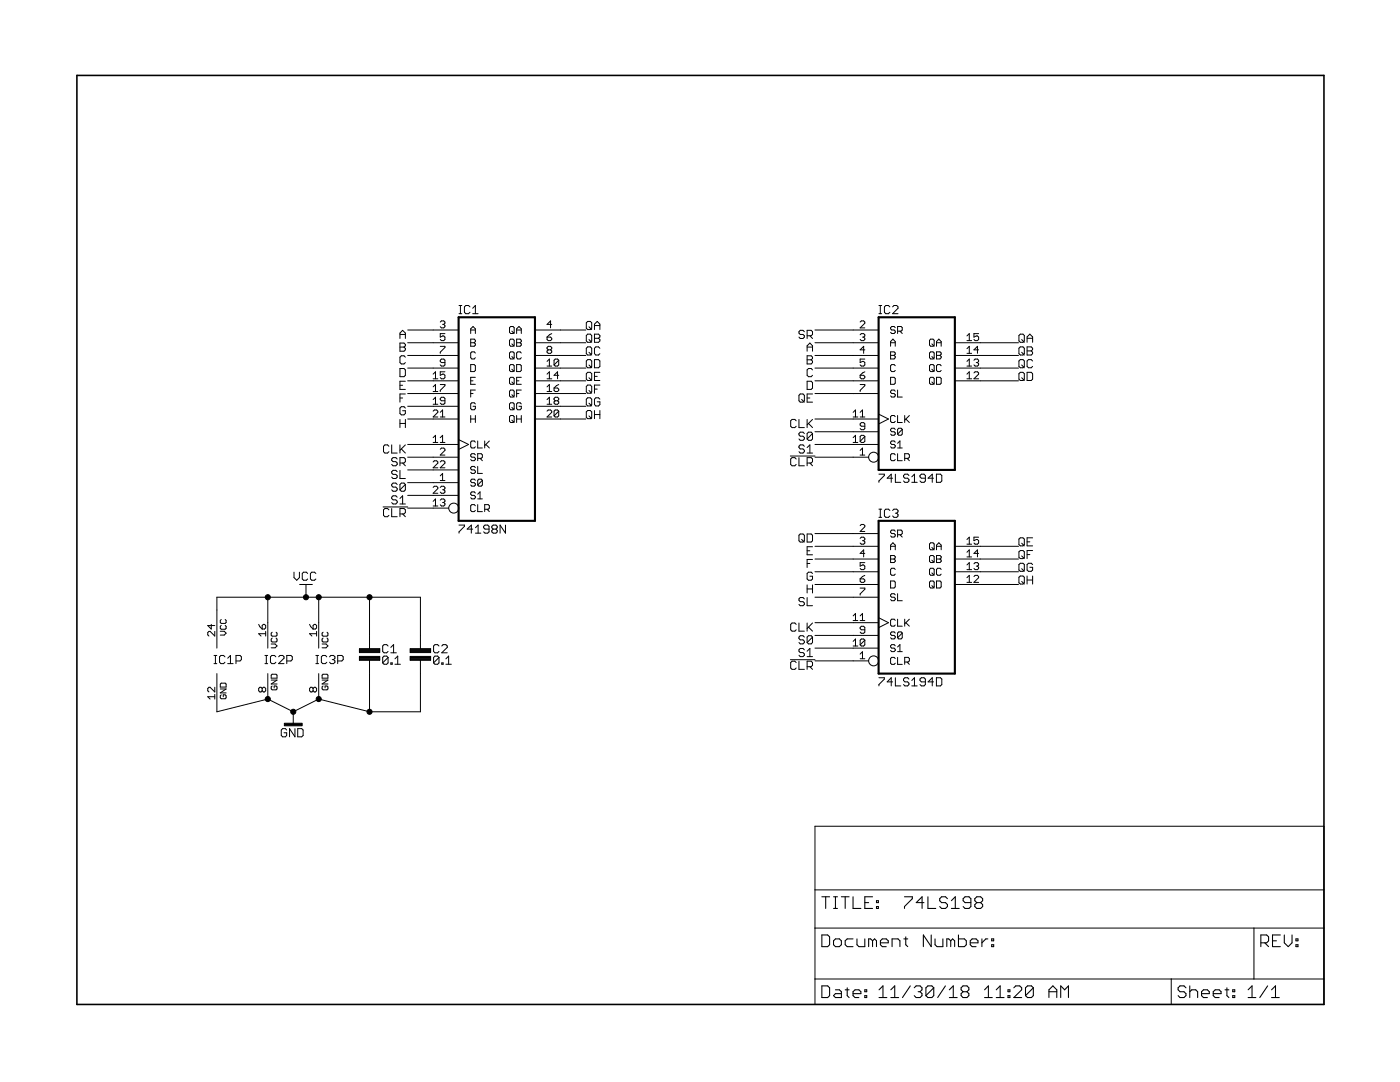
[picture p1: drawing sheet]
<?xml version="1.0" encoding="utf-8"?>
<!DOCTYPE eagle SYSTEM "eagle.dtd">
<eagle version="7.7.0">
<drawing>
<settings>
<setting alwaysvectorfont="yes"/>
<setting verticaltext="up"/>
</settings>
<grid distance="0.1" unitdist="inch" unit="inch" style="lines" multiple="1" display="no" altdistance="0.01" altunitdist="inch" altunit="inch"/>
<schematic xreflabel="%F%N/%S.%C%R" xrefpart="/%S.%C%R">
<libraries>
<library name="frames">
<symbols>
<symbol name="LETTER_L">
<frame x1="0" y1="0" x2="248.92" y2="185.42" columns="12" rows="17" layer="94" border-left="no" border-top="no" border-right="no" border-bottom="no"/>
</symbol>
<symbol name="DOCFIELD">
<wire x1="0" y1="0" x2="71.12" y2="0" width="0.1016" layer="94"/>
<wire x1="101.6" y1="15.24" x2="87.63" y2="15.24" width="0.1016" layer="94"/>
<wire x1="0" y1="0" x2="0" y2="5.08" width="0.1016" layer="94"/>
<wire x1="0" y1="5.08" x2="71.12" y2="5.08" width="0.1016" layer="94"/>
<wire x1="0" y1="5.08" x2="0" y2="15.24" width="0.1016" layer="94"/>
<wire x1="101.6" y1="15.24" x2="101.6" y2="5.08" width="0.1016" layer="94"/>
<wire x1="71.12" y1="5.08" x2="71.12" y2="0" width="0.1016" layer="94"/>
<wire x1="71.12" y1="5.08" x2="87.63" y2="5.08" width="0.1016" layer="94"/>
<wire x1="71.12" y1="0" x2="101.6" y2="0" width="0.1016" layer="94"/>
<wire x1="87.63" y1="15.24" x2="87.63" y2="5.08" width="0.1016" layer="94"/>
<wire x1="87.63" y1="15.24" x2="0" y2="15.24" width="0.1016" layer="94"/>
<wire x1="87.63" y1="5.08" x2="101.6" y2="5.08" width="0.1016" layer="94"/>
<wire x1="101.6" y1="5.08" x2="101.6" y2="0" width="0.1016" layer="94"/>
<wire x1="0" y1="15.24" x2="0" y2="22.86" width="0.1016" layer="94"/>
<wire x1="101.6" y1="35.56" x2="0" y2="35.56" width="0.1016" layer="94"/>
<wire x1="101.6" y1="35.56" x2="101.6" y2="22.86" width="0.1016" layer="94"/>
<wire x1="0" y1="22.86" x2="101.6" y2="22.86" width="0.1016" layer="94"/>
<wire x1="0" y1="22.86" x2="0" y2="35.56" width="0.1016" layer="94"/>
<wire x1="101.6" y1="22.86" x2="101.6" y2="15.24" width="0.1016" layer="94"/>
<text x="1.27" y="1.27" size="2.54" layer="94">Date:</text>
<text x="12.7" y="1.27" size="2.54" layer="94">&gt;LAST_DATE_TIME</text>
<text x="72.39" y="1.27" size="2.54" layer="94">Sheet:</text>
<text x="86.36" y="1.27" size="2.54" layer="94">&gt;SHEET</text>
<text x="88.9" y="11.43" size="2.54" layer="94">REV:</text>
<text x="1.27" y="19.05" size="2.54" layer="94">TITLE:</text>
<text x="1.27" y="11.43" size="2.54" layer="94">Document Number:</text>
<text x="17.78" y="19.05" size="2.54" layer="94">&gt;DRAWING_NAME</text>
</symbol>
</symbols>
<devicesets>
<deviceset name="LETTER_L" prefix="FRAME" uservalue="yes">
<gates>
<gate name="G$1" symbol="LETTER_L" x="0" y="0"/>
<gate name="G$2" symbol="DOCFIELD" x="147.32" y="0" addlevel="must"/>
</gates>
<devices>
<device name="">
<technologies>
<technology name=""/>
</technologies>
</device>
</devices>
</deviceset>
</devicesets>
</library>
<library name="1_eagle_lib">
<symbols>
<symbol name="GND">
<pin name="GND" x="0" y="2.54" visible="off" length="short" direction="sup" rot="R270"/>
<text x="0" y="-0.762" size="1.778" layer="97" align="top-center">&gt;VALUE</text>
<rectangle x1="-1.778" y1="-0.254" x2="1.778" y2="0.254" layer="94"/>
</symbol>
<symbol name="VCC">
<pin name="VCC" x="0" y="-2.54" visible="off" length="short" direction="sup" rot="R90"/>
<text x="0" y="0.762" size="1.778" layer="96" align="bottom-center">&gt;VALUE</text>
<wire x1="-1.27" y1="0" x2="0" y2="0" width="0.1524" layer="94"/>
<wire x1="0" y1="0" x2="1.27" y2="0" width="0.1524" layer="94"/>
</symbol>
<symbol name="CAPACITOR_FAT">
<pin name="P$1" x="0" y="-2.54" visible="off" length="short" direction="pas" swaplevel="1" rot="R90"/>
<pin name="P$2" x="0" y="5.08" visible="off" length="short" direction="pas" swaplevel="1" rot="R270"/>
<polygon width="0.1524" layer="94">
<vertex x="-2.032" y="2.413"/>
<vertex x="2.032" y="2.413"/>
<vertex x="2.032" y="1.651"/>
<vertex x="-2.032" y="1.651"/>
</polygon>
<polygon width="0.1524" layer="94">
<vertex x="-2.032" y="0.889"/>
<vertex x="2.032" y="0.889"/>
<vertex x="2.032" y="0.127"/>
<vertex x="-2.032" y="0.127"/>
</polygon>
<wire x1="0" y1="2.54" x2="0" y2="2.413" width="0.1524" layer="94"/>
<wire x1="0" y1="0" x2="0" y2="0.127" width="0.1524" layer="94"/>
<text x="2.54" y="1.524" size="1.778" layer="95">&gt;NAME</text>
<text x="2.54" y="1.016" size="1.778" layer="96" align="top-left">&gt;VALUE</text>
</symbol>
<symbol name="74198">
<wire x1="-7.62" y1="-20.32" x2="7.62" y2="-20.32" width="0.4064" layer="94"/>
<wire x1="7.62" y1="-20.32" x2="7.62" y2="20.32" width="0.4064" layer="94"/>
<wire x1="7.62" y1="20.32" x2="-7.62" y2="20.32" width="0.4064" layer="94"/>
<wire x1="-7.62" y1="20.32" x2="-7.62" y2="-20.32" width="0.4064" layer="94"/>
<text x="-7.62" y="20.955" size="1.778" layer="95">&gt;NAME</text>
<text x="-7.62" y="-22.86" size="1.778" layer="96">&gt;VALUE</text>
<pin name="S0" x="-12.7" y="-12.7" length="middle" direction="in"/>
<pin name="SR" x="-12.7" y="-7.62" length="middle" direction="in"/>
<pin name="A" x="-12.7" y="17.78" length="middle" direction="in"/>
<pin name="QA" x="12.7" y="17.78" length="middle" direction="out" rot="R180"/>
<pin name="B" x="-12.7" y="15.24" length="middle" direction="in"/>
<pin name="QB" x="12.7" y="15.24" length="middle" direction="out" rot="R180"/>
<pin name="C" x="-12.7" y="12.7" length="middle" direction="in"/>
<pin name="QC" x="12.7" y="12.7" length="middle" direction="out" rot="R180"/>
<pin name="D" x="-12.7" y="10.16" length="middle" direction="in"/>
<pin name="QD" x="12.7" y="10.16" length="middle" direction="out" rot="R180"/>
<pin name="CLK" x="-12.7" y="-5.08" length="middle" direction="in" function="clk"/>
<pin name="CLR" x="-12.7" y="-17.78" length="middle" direction="in" function="dot"/>
<pin name="QE" x="12.7" y="7.62" length="middle" direction="out" rot="R180"/>
<pin name="E" x="-12.7" y="7.62" length="middle" direction="in"/>
<pin name="QF" x="12.7" y="5.08" length="middle" direction="out" rot="R180"/>
<pin name="F" x="-12.7" y="5.08" length="middle" direction="in"/>
<pin name="QG" x="12.7" y="2.54" length="middle" direction="out" rot="R180"/>
<pin name="G" x="-12.7" y="2.54" length="middle" direction="in"/>
<pin name="QH" x="12.7" y="0" length="middle" direction="out" rot="R180"/>
<pin name="H" x="-12.7" y="0" length="middle" direction="in"/>
<pin name="SL" x="-12.7" y="-10.16" length="middle" direction="in"/>
<pin name="S1" x="-12.7" y="-15.24" length="middle" direction="in"/>
</symbol>
<symbol name="PWRN-1">
<text x="-0.635" y="-0.635" size="1.778" layer="95">&gt;NAME</text>
<text x="1.905" y="-7.62" size="1.27" layer="95" rot="R90">GND</text>
<text x="1.905" y="5.08" size="1.27" layer="95" rot="R90">VCC</text>
<pin name="GND" x="0" y="-10.16" visible="pad" direction="pwr" rot="R90"/>
<pin name="VCC" x="0" y="10.16" visible="pad" direction="pwr" rot="R270"/>
</symbol>
<symbol name="74194">
<wire x1="-7.62" y1="-15.24" x2="7.62" y2="-15.24" width="0.4064" layer="94"/>
<wire x1="7.62" y1="-15.24" x2="7.62" y2="15.24" width="0.4064" layer="94"/>
<wire x1="7.62" y1="15.24" x2="-7.62" y2="15.24" width="0.4064" layer="94"/>
<wire x1="-7.62" y1="15.24" x2="-7.62" y2="-15.24" width="0.4064" layer="94"/>
<text x="-7.62" y="15.875" size="1.778" layer="95">&gt;NAME</text>
<text x="-7.62" y="-17.78" size="1.778" layer="96">&gt;VALUE</text>
<pin name="CLR" x="-12.7" y="-12.7" length="middle" direction="in" function="dot"/>
<pin name="SR" x="-12.7" y="12.7" length="middle" direction="in"/>
<pin name="A" x="-12.7" y="10.16" length="middle" direction="in"/>
<pin name="B" x="-12.7" y="7.62" length="middle" direction="in"/>
<pin name="C" x="-12.7" y="5.08" length="middle" direction="in"/>
<pin name="D" x="-12.7" y="2.54" length="middle" direction="in"/>
<pin name="SL" x="-12.7" y="0" length="middle" direction="in"/>
<pin name="S0" x="-12.7" y="-7.62" length="middle" direction="in"/>
<pin name="S1" x="-12.7" y="-10.16" length="middle" direction="in"/>
<pin name="CLK" x="-12.7" y="-5.08" length="middle" direction="in" function="clk"/>
<pin name="QD" x="12.7" y="2.54" length="middle" direction="out" rot="R180"/>
<pin name="QC" x="12.7" y="5.08" length="middle" direction="out" rot="R180"/>
<pin name="QB" x="12.7" y="7.62" length="middle" direction="out" rot="R180"/>
<pin name="QA" x="12.7" y="10.16" length="middle" direction="out" rot="R180"/>
</symbol>
<symbol name="PWRN">
<text x="-0.635" y="-0.635" size="1.778" layer="95">&gt;NAME</text>
<text x="1.905" y="-5.842" size="1.27" layer="95" rot="R90">GND</text>
<text x="1.905" y="2.54" size="1.27" layer="95" rot="R90">VCC</text>
<pin name="GND" x="0" y="-7.62" visible="pad" length="middle" direction="pwr" rot="R90"/>
<pin name="VCC" x="0" y="7.62" visible="pad" length="middle" direction="pwr" rot="R270"/>
</symbol>
</symbols>
<devicesets>
<deviceset name="GND" prefix="GND">
<gates>
<gate name="GND" symbol="GND" x="0" y="0"/>
</gates>
<devices>
<device name="">
<technologies>
<technology name=""/>
</technologies>
</device>
</devices>
</deviceset>
<deviceset name="VCC" prefix="VCC">
<gates>
<gate name="VCC" symbol="VCC" x="0" y="0"/>
</gates>
<devices>
<device name="">
<technologies>
<technology name=""/>
</technologies>
</device>
</devices>
</deviceset>
<deviceset name="CAPACITOR_SMD" prefix="C" uservalue="yes">
<gates>
<gate name="G$1" symbol="CAPACITOR_FAT" x="0" y="-2.54"/>
</gates>
<devices>
<device name="0603" package="0603">
<connects>
<connect gate="G$1" pin="P$1" pad="1"/>
<connect gate="G$1" pin="P$2" pad="2"/>
</connects>
<technologies>
<technology name=""/>
</technologies>
</device>
<device name="0805" package="0805">
<connects>
<connect gate="G$1" pin="P$1" pad="1"/>
<connect gate="G$1" pin="P$2" pad="2"/>
</connects>
<technologies>
<technology name=""/>
</technologies>
</device>
<device name="1206" package="1206">
<connects>
<connect gate="G$1" pin="P$1" pad="1"/>
<connect gate="G$1" pin="P$2" pad="2"/>
</connects>
<technologies>
<technology name=""/>
</technologies>
</device>
</devices>
</deviceset>
<deviceset name="74*198" prefix="U">
<gates>
<gate name="A" symbol="74198" x="20.32" y="0"/>
<gate name="P" symbol="PWRN-1" x="-5.08" y="0" addlevel="request"/>
</gates>
<devices>
<device name="N" package="DIP24W">
<connects>
<connect gate="A" pin="A" pad="3"/>
<connect gate="A" pin="B" pad="5"/>
<connect gate="A" pin="C" pad="7"/>
<connect gate="A" pin="CLK" pad="11"/>
<connect gate="A" pin="CLR" pad="13"/>
<connect gate="A" pin="D" pad="9"/>
<connect gate="A" pin="E" pad="15"/>
<connect gate="A" pin="F" pad="17"/>
<connect gate="A" pin="G" pad="19"/>
<connect gate="A" pin="H" pad="21"/>
<connect gate="A" pin="QA" pad="4"/>
<connect gate="A" pin="QB" pad="6"/>
<connect gate="A" pin="QC" pad="8"/>
<connect gate="A" pin="QD" pad="10"/>
<connect gate="A" pin="QE" pad="14"/>
<connect gate="A" pin="QF" pad="16"/>
<connect gate="A" pin="QG" pad="18"/>
<connect gate="A" pin="QH" pad="20"/>
<connect gate="A" pin="S0" pad="1"/>
<connect gate="A" pin="S1" pad="23"/>
<connect gate="A" pin="SL" pad="22"/>
<connect gate="A" pin="SR" pad="2"/>
<connect gate="P" pin="GND" pad="12"/>
<connect gate="P" pin="VCC" pad="24"/>
</connects>
<technologies>
<technology name=""/>
</technologies>
</device>
</devices>
</deviceset>
<deviceset name="74*194" prefix="IC">
<gates>
<gate name="A" symbol="74194" x="20.32" y="0"/>
<gate name="P" symbol="PWRN" x="-5.08" y="0" addlevel="request"/>
</gates>
<devices>
<device name="N" package="DIL16">
<connects>
<connect gate="A" pin="A" pad="3"/>
<connect gate="A" pin="B" pad="4"/>
<connect gate="A" pin="C" pad="5"/>
<connect gate="A" pin="CLK" pad="11"/>
<connect gate="A" pin="CLR" pad="1"/>
<connect gate="A" pin="D" pad="6"/>
<connect gate="A" pin="QA" pad="15"/>
<connect gate="A" pin="QB" pad="14"/>
<connect gate="A" pin="QC" pad="13"/>
<connect gate="A" pin="QD" pad="12"/>
<connect gate="A" pin="S0" pad="9"/>
<connect gate="A" pin="S1" pad="10"/>
<connect gate="A" pin="SL" pad="7"/>
<connect gate="A" pin="SR" pad="2"/>
<connect gate="P" pin="GND" pad="8"/>
<connect gate="P" pin="VCC" pad="16"/>
</connects>
<technologies>
<technology name="AC"/>
<technology name="ACT"/>
<technology name="HC"/>
<technology name="HCT"/>
<technology name="LS"/>
<technology name="S"/>
</technologies>
</device>
<device name="D" package="SO16">
<connects>
<connect gate="A" pin="A" pad="3"/>
<connect gate="A" pin="B" pad="4"/>
<connect gate="A" pin="C" pad="5"/>
<connect gate="A" pin="CLK" pad="11"/>
<connect gate="A" pin="CLR" pad="1"/>
<connect gate="A" pin="D" pad="6"/>
<connect gate="A" pin="QA" pad="15"/>
<connect gate="A" pin="QB" pad="14"/>
<connect gate="A" pin="QC" pad="13"/>
<connect gate="A" pin="QD" pad="12"/>
<connect gate="A" pin="S0" pad="9"/>
<connect gate="A" pin="S1" pad="10"/>
<connect gate="A" pin="SL" pad="7"/>
<connect gate="A" pin="SR" pad="2"/>
<connect gate="P" pin="GND" pad="8"/>
<connect gate="P" pin="VCC" pad="16"/>
</connects>
<technologies>
<technology name="AC"/>
<technology name="ACT"/>
<technology name="HC"/>
<technology name="HCT"/>
<technology name="LS"/>
<technology name="S"/>
</technologies>
</device>
<device name="FK" package="LCC20">
<connects>
<connect gate="A" pin="A" pad="4"/>
<connect gate="A" pin="B" pad="5"/>
<connect gate="A" pin="C" pad="7"/>
<connect gate="A" pin="CLK" pad="14"/>
<connect gate="A" pin="CLR" pad="2"/>
<connect gate="A" pin="D" pad="8"/>
<connect gate="A" pin="QA" pad="19"/>
<connect gate="A" pin="QB" pad="18"/>
<connect gate="A" pin="QC" pad="17"/>
<connect gate="A" pin="QD" pad="15"/>
<connect gate="A" pin="S0" pad="12"/>
<connect gate="A" pin="S1" pad="13"/>
<connect gate="A" pin="SL" pad="9"/>
<connect gate="A" pin="SR" pad="3"/>
<connect gate="P" pin="GND" pad="10"/>
<connect gate="P" pin="VCC" pad="20"/>
</connects>
<technologies>
<technology name="AC"/>
<technology name="ACT"/>
<technology name="HC"/>
<technology name="HCT"/>
<technology name="LS"/>
<technology name="S"/>
</technologies>
</device>
</devices>
</deviceset>
</devicesets>
</library>
</libraries>
<attributes>
</attributes>
<variantdefs>
</variantdefs>
<classes>
<class number="0" name="default" width="0" drill="0">
</class>
</classes>
<parts>
<part name="FRAME1" library="frames" deviceset="LETTER_L" device=""/>
<part name="IC1" library="1_eagle_lib" deviceset="74*198" device="N"/>
<part name="IC2" library="1_eagle_lib" deviceset="74*194" device="D" technology="LS"/>
<part name="IC3" library="1_eagle_lib" deviceset="74*194" device="D" technology="LS"/>
<part name="GND1" library="1_eagle_lib" deviceset="GND" device=""/>
<part name="VCC1" library="1_eagle_lib" deviceset="VCC" device=""/>
<part name="C1" library="1_eagle_lib" deviceset="CAPACITOR_SMD" device="0805" value="0.1"/>
<part name="C2" library="1_eagle_lib" deviceset="CAPACITOR_SMD" device="0805" value="0.1"/>
</parts>
<sheets>
<sheet>
<plain>
</plain>
<instances>
<instance part="FRAME1" gate="G$1" x="0" y="0"/>
<instance part="FRAME1" gate="G$2" x="147.32" y="0"/>
<instance part="IC1" gate="A" x="83.82" y="116.84"/>
<instance part="IC2" gate="A" x="167.64" y="121.92"/>
<instance part="IC3" gate="A" x="167.64" y="81.28"/>
<instance part="IC1" gate="P" x="27.94" y="68.58"/>
<instance part="IC2" gate="P" x="38.1" y="68.58"/>
<instance part="IC3" gate="P" x="48.26" y="68.58"/>
<instance part="GND1" gate="GND" x="43.18" y="55.88"/>
<instance part="VCC1" gate="VCC" x="45.72" y="83.82"/>
<instance part="C1" gate="G$1" x="58.42" y="68.58"/>
<instance part="C2" gate="G$1" x="68.58" y="68.58"/>
</instances>
<busses>
</busses>
<nets>
<net name="A" class="0">
<segment>
<pinref part="IC1" gate="A" pin="A"/>
<wire x1="71.12" y1="134.62" x2="66.04" y2="134.62" width="0.1524" layer="91"/>
<label x="66.04" y="134.62" size="1.778" layer="95" rot="R180"/>
</segment>
<segment>
<pinref part="IC2" gate="A" pin="A"/>
<wire x1="154.94" y1="132.08" x2="147.32" y2="132.08" width="0.1524" layer="91"/>
<label x="147.32" y="132.08" size="1.778" layer="95" rot="R180"/>
</segment>
</net>
<net name="B" class="0">
<segment>
<pinref part="IC1" gate="A" pin="B"/>
<wire x1="71.12" y1="132.08" x2="66.04" y2="132.08" width="0.1524" layer="91"/>
<label x="66.04" y="132.08" size="1.778" layer="95" rot="R180"/>
</segment>
<segment>
<pinref part="IC2" gate="A" pin="B"/>
<wire x1="154.94" y1="129.54" x2="147.32" y2="129.54" width="0.1524" layer="91"/>
<label x="147.32" y="129.54" size="1.778" layer="95" rot="R180"/>
</segment>
</net>
<net name="C" class="0">
<segment>
<pinref part="IC1" gate="A" pin="C"/>
<wire x1="71.12" y1="129.54" x2="66.04" y2="129.54" width="0.1524" layer="91"/>
<label x="66.04" y="129.54" size="1.778" layer="95" rot="R180"/>
</segment>
<segment>
<pinref part="IC2" gate="A" pin="C"/>
<wire x1="154.94" y1="127" x2="147.32" y2="127" width="0.1524" layer="91"/>
<label x="147.32" y="127" size="1.778" layer="95" rot="R180"/>
</segment>
</net>
<net name="D" class="0">
<segment>
<pinref part="IC1" gate="A" pin="D"/>
<wire x1="71.12" y1="127" x2="66.04" y2="127" width="0.1524" layer="91"/>
<label x="66.04" y="127" size="1.778" layer="95" rot="R180"/>
</segment>
<segment>
<pinref part="IC2" gate="A" pin="D"/>
<wire x1="154.94" y1="124.46" x2="147.32" y2="124.46" width="0.1524" layer="91"/>
<label x="147.32" y="124.46" size="1.778" layer="95" rot="R180"/>
</segment>
</net>
<net name="E" class="0">
<segment>
<pinref part="IC1" gate="A" pin="E"/>
<wire x1="71.12" y1="124.46" x2="66.04" y2="124.46" width="0.1524" layer="91"/>
<label x="66.04" y="124.46" size="1.778" layer="95" rot="R180"/>
</segment>
<segment>
<pinref part="IC3" gate="A" pin="A"/>
<wire x1="154.94" y1="91.44" x2="147.32" y2="91.44" width="0.1524" layer="91"/>
<label x="147.32" y="91.44" size="1.778" layer="95" rot="R180"/>
</segment>
</net>
<net name="F" class="0">
<segment>
<pinref part="IC1" gate="A" pin="F"/>
<wire x1="71.12" y1="121.92" x2="66.04" y2="121.92" width="0.1524" layer="91"/>
<label x="66.04" y="121.92" size="1.778" layer="95" rot="R180"/>
</segment>
<segment>
<pinref part="IC3" gate="A" pin="B"/>
<wire x1="154.94" y1="88.9" x2="147.32" y2="88.9" width="0.1524" layer="91"/>
<label x="147.32" y="88.9" size="1.778" layer="95" rot="R180"/>
</segment>
</net>
<net name="G" class="0">
<segment>
<pinref part="IC1" gate="A" pin="G"/>
<wire x1="71.12" y1="119.38" x2="66.04" y2="119.38" width="0.1524" layer="91"/>
<label x="66.04" y="119.38" size="1.778" layer="95" rot="R180"/>
</segment>
<segment>
<pinref part="IC3" gate="A" pin="C"/>
<wire x1="154.94" y1="86.36" x2="147.32" y2="86.36" width="0.1524" layer="91"/>
<label x="147.32" y="86.36" size="1.778" layer="95" rot="R180"/>
</segment>
</net>
<net name="H" class="0">
<segment>
<pinref part="IC1" gate="A" pin="H"/>
<wire x1="71.12" y1="116.84" x2="66.04" y2="116.84" width="0.1524" layer="91"/>
<label x="66.04" y="116.84" size="1.778" layer="95" rot="R180"/>
</segment>
<segment>
<pinref part="IC3" gate="A" pin="D"/>
<wire x1="154.94" y1="83.82" x2="147.32" y2="83.82" width="0.1524" layer="91"/>
<label x="147.32" y="83.82" size="1.778" layer="95" rot="R180"/>
</segment>
</net>
<net name="CLK" class="0">
<segment>
<pinref part="IC1" gate="A" pin="CLK"/>
<wire x1="71.12" y1="111.76" x2="66.04" y2="111.76" width="0.1524" layer="91"/>
<label x="66.04" y="111.76" size="1.778" layer="95" rot="R180"/>
</segment>
<segment>
<pinref part="IC2" gate="A" pin="CLK"/>
<wire x1="154.94" y1="116.84" x2="147.32" y2="116.84" width="0.1524" layer="91"/>
<label x="147.32" y="116.84" size="1.778" layer="95" rot="R180"/>
</segment>
<segment>
<pinref part="IC3" gate="A" pin="CLK"/>
<wire x1="154.94" y1="76.2" x2="147.32" y2="76.2" width="0.1524" layer="91"/>
<label x="147.32" y="76.2" size="1.778" layer="95" rot="R180"/>
</segment>
</net>
<net name="SR" class="0">
<segment>
<pinref part="IC1" gate="A" pin="SR"/>
<wire x1="71.12" y1="109.22" x2="66.04" y2="109.22" width="0.1524" layer="91"/>
<label x="66.04" y="109.22" size="1.778" layer="95" rot="R180"/>
</segment>
<segment>
<pinref part="IC2" gate="A" pin="SR"/>
<wire x1="154.94" y1="134.62" x2="147.32" y2="134.62" width="0.1524" layer="91"/>
<label x="147.32" y="134.62" size="1.778" layer="95" rot="R180"/>
</segment>
</net>
<net name="SL" class="0">
<segment>
<pinref part="IC1" gate="A" pin="SL"/>
<wire x1="71.12" y1="106.68" x2="66.04" y2="106.68" width="0.1524" layer="91"/>
<label x="66.04" y="106.68" size="1.778" layer="95" rot="R180"/>
</segment>
<segment>
<pinref part="IC3" gate="A" pin="SL"/>
<wire x1="154.94" y1="81.28" x2="147.32" y2="81.28" width="0.1524" layer="91"/>
<label x="147.32" y="81.28" size="1.778" layer="95" rot="R180"/>
</segment>
</net>
<net name="S0" class="0">
<segment>
<pinref part="IC1" gate="A" pin="S0"/>
<wire x1="71.12" y1="104.14" x2="66.04" y2="104.14" width="0.1524" layer="91"/>
<label x="66.04" y="104.14" size="1.778" layer="95" rot="R180"/>
</segment>
<segment>
<pinref part="IC2" gate="A" pin="S0"/>
<wire x1="154.94" y1="114.3" x2="147.32" y2="114.3" width="0.1524" layer="91"/>
<label x="147.32" y="114.3" size="1.778" layer="95" rot="R180"/>
</segment>
<segment>
<pinref part="IC3" gate="A" pin="S0"/>
<wire x1="154.94" y1="73.66" x2="147.32" y2="73.66" width="0.1524" layer="91"/>
<label x="147.32" y="73.66" size="1.778" layer="95" rot="R180"/>
</segment>
</net>
<net name="S1" class="0">
<segment>
<pinref part="IC1" gate="A" pin="S1"/>
<wire x1="71.12" y1="101.6" x2="66.04" y2="101.6" width="0.1524" layer="91"/>
<label x="66.04" y="101.6" size="1.778" layer="95" rot="R180"/>
</segment>
<segment>
<pinref part="IC2" gate="A" pin="S1"/>
<wire x1="154.94" y1="111.76" x2="147.32" y2="111.76" width="0.1524" layer="91"/>
<label x="147.32" y="111.76" size="1.778" layer="95" rot="R180"/>
</segment>
<segment>
<pinref part="IC3" gate="A" pin="S1"/>
<wire x1="154.94" y1="71.12" x2="147.32" y2="71.12" width="0.1524" layer="91"/>
<label x="147.32" y="71.12" size="1.778" layer="95" rot="R180"/>
</segment>
</net>
<net name="!CLR" class="0">
<segment>
<pinref part="IC1" gate="A" pin="CLR"/>
<wire x1="71.12" y1="99.06" x2="66.04" y2="99.06" width="0.1524" layer="91"/>
<label x="66.04" y="99.06" size="1.778" layer="95" rot="R180"/>
</segment>
<segment>
<pinref part="IC2" gate="A" pin="CLR"/>
<wire x1="154.94" y1="109.22" x2="147.32" y2="109.22" width="0.1524" layer="91"/>
<label x="147.32" y="109.22" size="1.778" layer="95" rot="R180"/>
</segment>
<segment>
<pinref part="IC3" gate="A" pin="CLR"/>
<wire x1="154.94" y1="68.58" x2="147.32" y2="68.58" width="0.1524" layer="91"/>
<label x="147.32" y="68.58" size="1.778" layer="95" rot="R180"/>
</segment>
</net>
<net name="QA" class="0">
<segment>
<pinref part="IC1" gate="A" pin="QA"/>
<wire x1="96.52" y1="134.62" x2="101.6" y2="134.62" width="0.1524" layer="91"/>
<label x="101.6" y="134.62" size="1.778" layer="95"/>
</segment>
<segment>
<pinref part="IC2" gate="A" pin="QA"/>
<wire x1="180.34" y1="132.08" x2="187.96" y2="132.08" width="0.1524" layer="91"/>
<label x="187.96" y="132.08" size="1.778" layer="95"/>
</segment>
</net>
<net name="QB" class="0">
<segment>
<pinref part="IC1" gate="A" pin="QB"/>
<wire x1="96.52" y1="132.08" x2="101.6" y2="132.08" width="0.1524" layer="91"/>
<label x="101.6" y="132.08" size="1.778" layer="95"/>
</segment>
<segment>
<pinref part="IC2" gate="A" pin="QB"/>
<wire x1="180.34" y1="129.54" x2="187.96" y2="129.54" width="0.1524" layer="91"/>
<label x="187.96" y="129.54" size="1.778" layer="95"/>
</segment>
</net>
<net name="QC" class="0">
<segment>
<pinref part="IC1" gate="A" pin="QC"/>
<wire x1="96.52" y1="129.54" x2="101.6" y2="129.54" width="0.1524" layer="91"/>
<label x="101.6" y="129.54" size="1.778" layer="95"/>
</segment>
<segment>
<pinref part="IC2" gate="A" pin="QC"/>
<wire x1="180.34" y1="127" x2="187.96" y2="127" width="0.1524" layer="91"/>
<label x="187.96" y="127" size="1.778" layer="95"/>
</segment>
</net>
<net name="QD" class="0">
<segment>
<pinref part="IC1" gate="A" pin="QD"/>
<wire x1="96.52" y1="127" x2="101.6" y2="127" width="0.1524" layer="91"/>
<label x="101.6" y="127" size="1.778" layer="95"/>
</segment>
<segment>
<pinref part="IC2" gate="A" pin="QD"/>
<wire x1="180.34" y1="124.46" x2="187.96" y2="124.46" width="0.1524" layer="91"/>
<label x="187.96" y="124.46" size="1.778" layer="95"/>
</segment>
<segment>
<pinref part="IC3" gate="A" pin="SR"/>
<wire x1="154.94" y1="93.98" x2="147.32" y2="93.98" width="0.1524" layer="91"/>
<label x="147.32" y="93.98" size="1.778" layer="95" rot="R180"/>
</segment>
</net>
<net name="QE" class="0">
<segment>
<pinref part="IC1" gate="A" pin="QE"/>
<wire x1="96.52" y1="124.46" x2="101.6" y2="124.46" width="0.1524" layer="91"/>
<label x="101.6" y="124.46" size="1.778" layer="95"/>
</segment>
<segment>
<pinref part="IC3" gate="A" pin="QA"/>
<wire x1="180.34" y1="91.44" x2="187.96" y2="91.44" width="0.1524" layer="91"/>
<label x="187.96" y="91.44" size="1.778" layer="95"/>
</segment>
<segment>
<pinref part="IC2" gate="A" pin="SL"/>
<wire x1="154.94" y1="121.92" x2="147.32" y2="121.92" width="0.1524" layer="91"/>
<label x="147.32" y="121.92" size="1.778" layer="95" rot="R180"/>
</segment>
</net>
<net name="QF" class="0">
<segment>
<pinref part="IC1" gate="A" pin="QF"/>
<wire x1="96.52" y1="121.92" x2="101.6" y2="121.92" width="0.1524" layer="91"/>
<label x="101.6" y="121.92" size="1.778" layer="95"/>
</segment>
<segment>
<pinref part="IC3" gate="A" pin="QB"/>
<wire x1="180.34" y1="88.9" x2="187.96" y2="88.9" width="0.1524" layer="91"/>
<label x="187.96" y="88.9" size="1.778" layer="95"/>
</segment>
</net>
<net name="QG" class="0">
<segment>
<pinref part="IC1" gate="A" pin="QG"/>
<wire x1="96.52" y1="119.38" x2="101.6" y2="119.38" width="0.1524" layer="91"/>
<label x="101.6" y="119.38" size="1.778" layer="95"/>
</segment>
<segment>
<pinref part="IC3" gate="A" pin="QC"/>
<wire x1="180.34" y1="86.36" x2="187.96" y2="86.36" width="0.1524" layer="91"/>
<label x="187.96" y="86.36" size="1.778" layer="95"/>
</segment>
</net>
<net name="QH" class="0">
<segment>
<pinref part="IC1" gate="A" pin="QH"/>
<wire x1="96.52" y1="116.84" x2="101.6" y2="116.84" width="0.1524" layer="91"/>
<label x="101.6" y="116.84" size="1.778" layer="95"/>
</segment>
<segment>
<pinref part="IC3" gate="A" pin="QD"/>
<wire x1="180.34" y1="83.82" x2="187.96" y2="83.82" width="0.1524" layer="91"/>
<label x="187.96" y="83.82" size="1.778" layer="95"/>
</segment>
</net>
<net name="GND" class="0">
<segment>
<pinref part="IC3" gate="P" pin="GND"/>
<pinref part="IC2" gate="P" pin="GND"/>
<wire x1="48.26" y1="60.96" x2="43.18" y2="58.42" width="0.1524" layer="91"/>
<pinref part="IC1" gate="P" pin="GND"/>
<wire x1="43.18" y1="58.42" x2="38.1" y2="60.96" width="0.1524" layer="91"/>
<wire x1="38.1" y1="60.96" x2="27.94" y2="58.42" width="0.1524" layer="91"/>
<junction x="38.1" y="60.96"/>
<pinref part="GND1" gate="GND" pin="GND"/>
<junction x="43.18" y="58.42"/>
<pinref part="C1" gate="G$1" pin="P$1"/>
<wire x1="48.26" y1="60.96" x2="58.42" y2="58.42" width="0.1524" layer="91"/>
<wire x1="58.42" y1="58.42" x2="58.42" y2="66.04" width="0.1524" layer="91"/>
<pinref part="C2" gate="G$1" pin="P$1"/>
<wire x1="58.42" y1="58.42" x2="68.58" y2="58.42" width="0.1524" layer="91"/>
<wire x1="68.58" y1="58.42" x2="68.58" y2="66.04" width="0.1524" layer="91"/>
<junction x="48.26" y="60.96"/>
<junction x="58.42" y="58.42"/>
</segment>
</net>
<net name="VCC" class="0">
<segment>
<pinref part="IC1" gate="P" pin="VCC"/>
<wire x1="27.94" y1="78.74" x2="27.94" y2="81.28" width="0.1524" layer="91"/>
<wire x1="27.94" y1="81.28" x2="38.1" y2="81.28" width="0.1524" layer="91"/>
<pinref part="IC2" gate="P" pin="VCC"/>
<wire x1="38.1" y1="81.28" x2="38.1" y2="76.2" width="0.1524" layer="91"/>
<wire x1="38.1" y1="81.28" x2="45.72" y2="81.28" width="0.1524" layer="91"/>
<pinref part="IC3" gate="P" pin="VCC"/>
<wire x1="45.72" y1="81.28" x2="48.26" y2="81.28" width="0.1524" layer="91"/>
<wire x1="48.26" y1="81.28" x2="48.26" y2="76.2" width="0.1524" layer="91"/>
<junction x="38.1" y="81.28"/>
<pinref part="VCC1" gate="VCC" pin="VCC"/>
<junction x="45.72" y="81.28"/>
<pinref part="C1" gate="G$1" pin="P$2"/>
<wire x1="48.26" y1="81.28" x2="58.42" y2="81.28" width="0.1524" layer="91"/>
<wire x1="58.42" y1="81.28" x2="58.42" y2="73.66" width="0.1524" layer="91"/>
<pinref part="C2" gate="G$1" pin="P$2"/>
<wire x1="58.42" y1="81.28" x2="68.58" y2="81.28" width="0.1524" layer="91"/>
<wire x1="68.58" y1="81.28" x2="68.58" y2="73.66" width="0.1524" layer="91"/>
<junction x="58.42" y="81.28"/>
<junction x="48.26" y="81.28"/>
</segment>
</net>
</nets>
</sheet>
</sheets>
</schematic>
</drawing>
</eagle>
